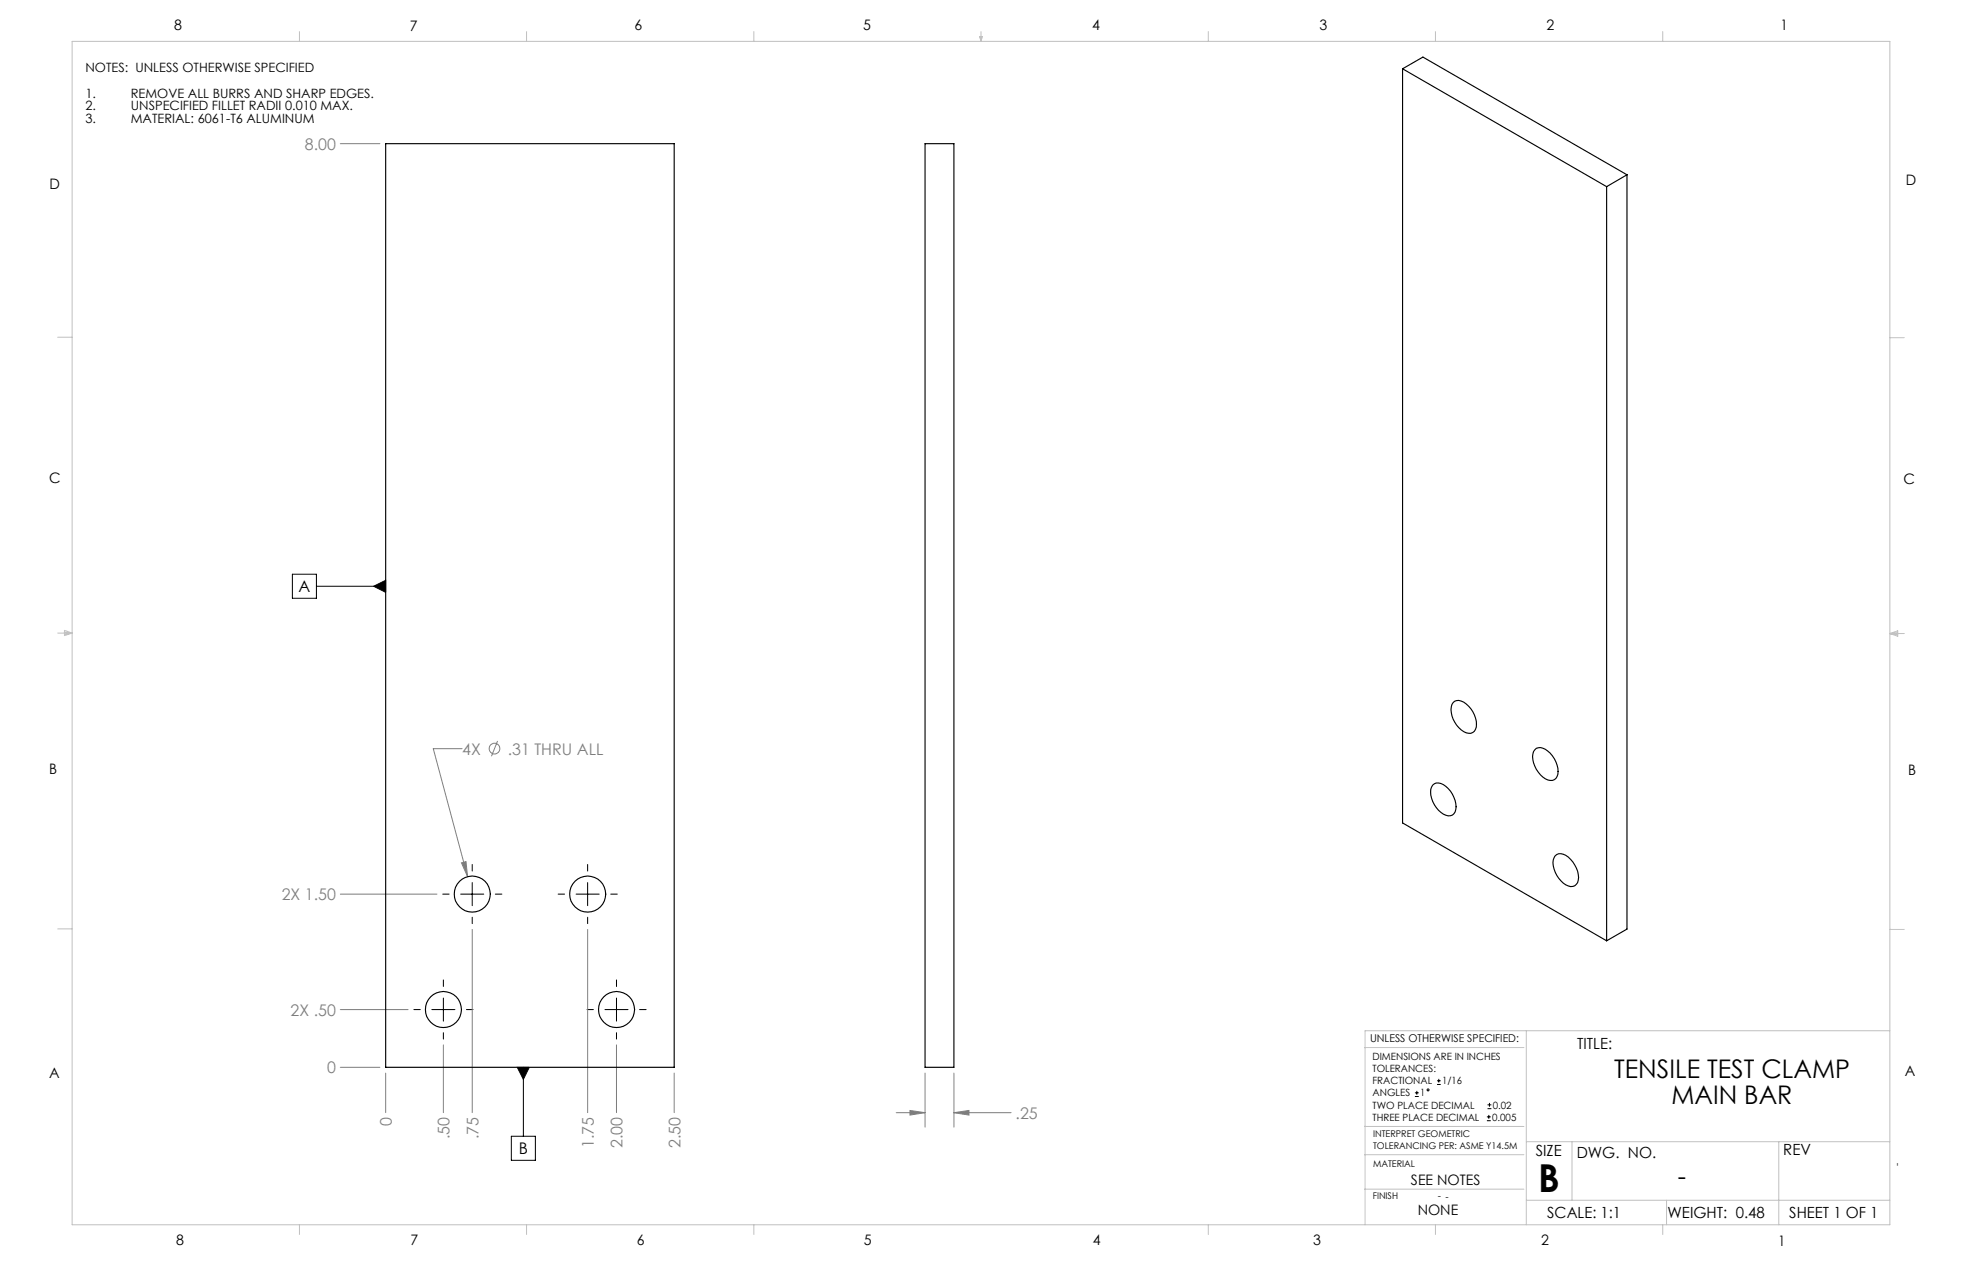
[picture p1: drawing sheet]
<svg xmlns="http://www.w3.org/2000/svg" width="432mm" height="279mm" viewBox="0 0 432 279" stroke-linecap="round" stroke-linejoin="round" font-family="sans-serif">
<g fill="none" stroke="#808080" stroke-width=".22">
<path d="M74.9 31.6h8.7M101.7 164.7h-6.3l7.5 28.2M109.5 163l-1.3 3.4M74.9 196.7h21.3M101.6 189.8l1-.3 .3 3.4zM103.9 204.5v40.3M129.3 204.5v40.3M74.9 234.8h8.7M74.9 222.1h14.9M84.9 236.1v8.7M97.6 229.9v14.9M135.7 229.9v14.9"/>
<path d="M148.4 236.1v8.7M203.6 236.1v11.9M209.9 236.1v11.9M197.2 244.8h6.4M200.3 244.3l3.3 .5-3.3 .5zM209.9 244.8l3.4-.5v1zM209.9 244.8h12.6"/>
<circle cx="108.8" cy="164.7" r="1.17"/>
</g>
<g fill="none" stroke="#000" stroke-width=".22">
<path d="M64.3 126.3h5.3v5.3h-5.3zM69.6 129h15.3M82.2 129l2.7-1.3v2.6zM97.4 196.7h1.4M101.4 196.7h5.1M103.9 190.2v1.4M103.9 194.2v5M109 196.7h1.5M122.8 196.7h1.4M126.8 196.7h5.1M129.3 190.2v1.4M129.3 194.2v5"/>
<path d="M134.4 196.7h1.5M97.6 215.6v1.4M97.6 219.6v5M103.9 201.8v1.4M129.3 201.8v1.4M135.7 215.6v1.4M135.7 219.6v5M91.1 222.1h1.4M95 222.1h5.1M97.6 227.2v1.4M102.7 222.1h1.4M113.8 234.8h2.7l-1.3 2.7z"/>
<path d="M115.2 234.8v15.2M129.2 222.1h1.4M133.1 222.1h5.1M135.7 227.2v1.4M140.8 222.1h1.4M311.8 240v.8M316.3 238.6h.8M316.3 237.8h.8M316.7 237.3v.9M112.5 250h5.3v5.3h-5.3zM311.4 241.2h.8M311.4 240.4h.8"/>
<path d="M327.2 246.6h.9M327.2 245.7h.9M327.4 243.9h.8M327.4 243.1h.8M327.7 245.3v.8M327.8 242.6v.9"/>
<circle cx="314.3" cy="239.8" r=".21"/>
</g>
<g fill="none" stroke="#c0c0c0" stroke-width=".22">
<path d="M15.9 9.1h400v260.4h-400zM65.9 6.9v2.2M115.9 6.9v2.2M165.9 6.9v2.2M215.6 8h.6l-.3 1.1zM215.7 8l.2 1.1M215.9 6.9v2.2M216 8l-.1 1.1M265.9 6.9v2.2M315.9 6.9v2.2M365.9 6.9v2.2M12.7 74.2h3.2"/>
<path d="M415.9 74.3h3.2M12.7 139.3h3.2M14.2 139.1l1.7 .2M14.2 138.7l1.7 .6-1.7 .5zM15.9 139.3l-1.7 .3M415.9 139.4h3.2M415.9 139.4l1.8-.6v1.2zM415.9 139.4l1.8 .3M417.7 139.2l-1.8 .2M12.7 204.4h3.2M415.9 204.5h3.2M300.3 230.5h35.1"/>
<path d="M335.9 226.8v42.7M415.9 226.8h-115.5v42.7M300.3 247.8h35.1M300.3 254h35.1M335.9 251.2h80M346 251.2v12.9M391.5 251.2v18.3M65.9 269.5v2.1M115.9 269.5v2.1M165.9 269.5v2.1M265.9 269.5v2.1M300.3 261.6h35.1"/>
<path d="M315.9 269.5v2.1M335.9 264.1h80M365.9 269.5v2.1M366.8 264.1v5.4"/>
</g>
<path d="M82.2 129l2.7 1.3v-2.6zM113.8 234.8l1.4 2.7 1.3-2.7z" fill="#000"/>
<path d="M101.6 189.8l1.3 3.1-.3-3.4zM200.3 244.3l3.3 .5-3.3 .5zM209.9 244.8l3.4-.5v1z" fill="#808080"/>
<g fill="none" stroke="#000" stroke-width=".25">
<path d="M308.7 15.1l44.9 26M308.7 15.1l4.5-2.5 44.9 25.9M308.7 15.1v165.9l44.9 26M84.9 31.6h63.5v203.2h-63.5zM203.6 31.6h6.3v203.2h-6.3zM358.1 38.5l-4.5 2.6M358.1 38.5v165.9l-4.5 2.6M353.6 41.1v165.9M319.8 154.6a1.99 1.99 0 0 1 2.9 .3 5.5 5.5 0 0 1 2 5.5 1.63 1.63 0 0 1-2.5 .6 5.6 5.6 0 0 1-2.7-6zM315.3 172.7a2.08 2.08 0 0 1 2.9 .3 5.7 5.7 0 0 1 2.1 5.6 1.68 1.68 0 0 1-2.7 .5 5.6 5.6 0 0 1-2.5-6zM338.1 164.6a2.8 2.8 0 0 1 3.1 1.1 5.4 5.4 0 0 1 1.5 5.1 1.63 1.63 0 0 1-2.6 .5 5.7 5.7 0 0 1-2.6-6zM342.3 188.3a2.08 2.08 0 0 1 2.9 .3 5.7 5.7 0 0 1 2 5.6 1.7 1.7 0 0 1-2.6 .5 6 6 0 0 1-2.8-5.5z"/>
<circle cx="103.9" cy="196.7" r="4"/>
<circle cx="129.3" cy="196.7" r="4"/>
<circle cx="97.6" cy="222.1" r="4"/>
<circle cx="135.7" cy="222.1" r="4"/>
</g>
<text font-size="8.5" x="338.6" y="262.3">B</text>
<g font-size="5.6">
<text x="355.2" y="237.2">TENSILE TEST CLAMP</text>
<text x="367.9" y="242.9">MAIN BAR</text>
<text x="369.3" y="260.7">-</text>
</g>
<g font-size="3.5" fill="#808080">
<text x="67.1" y="32.9">8.00</text>
<text x="101.7" y="166">4X</text>
<text x="111.8" y="166">.31 THRU ALL</text>
<text x="62" y="198">2X 1.50</text>
<text x="64" y="223.4">2X .50</text>
<text x="72" y="236.1">0</text>
<text x="86.2" y="247.7" transform="rotate(-90 86.2 247.7)">0</text>
<text x="98.9" y="250.6" transform="rotate(-90 98.9 250.6)">.50</text>
<text x="105.3" y="250.6" transform="rotate(-90 105.3 250.6)">.75</text>
<text x="223.5" y="246.1">.25</text>
<text x="130.7" y="252.6" transform="rotate(-90 130.7 252.6)">1.75</text>
<text x="137" y="252.6" transform="rotate(-90 137 252.6)">2.00</text>
<text x="149.7" y="252.6" transform="rotate(-90 149.7 252.6)">2.50</text>
</g>
<g font-size="3.5">
<text x="65.7" y="130.3">A</text>
<text x="114.2" y="253.9">B</text>
</g>
<g font-size="3.4">
<text x="347.1" y="230.8">TITLE:</text>
<text x="338" y="254.3">SIZE</text>
<text x="347" y="254.7">DWG. NO.</text>
<text x="392.5" y="254.2">REV</text>
<text x="340.5" y="268">SCALE: 1:1</text>
<text x="367" y="268">WEIGHT: 0.48</text>
<text x="393.8" y="267.9">SHEET 1 OF 1</text>
</g>
<g font-size="3.2">
<text x="38.3" y="6.7">8</text>
<text x="90.2" y="6.7">7</text>
<text x="139.7" y="6.5">6</text>
<text x="190" y="6.5">5</text>
<text x="240.4" y="6.6">4</text>
<text x="290.4" y="6.7">3</text>
<text x="340.4" y="6.5">2</text>
<text x="391.9" y="6.7">1</text>
<text x="10.9" y="41.6">D</text>
<text x="419.4" y="40.7">D</text>
<text x="10.9" y="106.3">C</text>
<text x="418.9" y="106.4">C</text>
<text x="10.8" y="170.2">B</text>
<text x="420" y="170.6">B</text>
<text x="10.8" y="237.2">A</text>
<text x="419.2" y="236.8">A</text>
<text x="310.5" y="260.7">SEE NOTES</text>
<text x="312" y="267.3">NONE</text>
<text x="38.8" y="273.8">8</text>
<text x="90.4" y="273.8">7</text>
<text x="140.2" y="273.8">6</text>
<text x="190.1" y="273.9">5</text>
<text x="240.5" y="273.8">4</text>
<text x="289" y="273.9">3</text>
<text x="339.1" y="273.8">2</text>
<text x="391.4" y="274.1">1</text>
</g>
<g font-size="2.8">
<text x="18.8" y="15.8">NOTES: UNLESS OTHERWISE SPECIFIED</text>
<text x="18.8" y="21.5">1.</text>
<text x="28.8" y="21.5">REMOVE ALL BURRS AND SHARP EDGES.</text>
<text x="18.8" y="24.3">2.</text>
<text x="18.8" y="27.1">3.</text>
<text x="28.8" y="24.3">UNSPECIFIED FILLET RADII 0.010 MAX.</text>
<text x="28.8" y="27.1">MATERIAL: 6061-T6 ALUMINUM</text>
</g>
<text font-size="2.4" x="301.5" y="229.2">UNLESS OTHERWISE SPECIFIED:</text>
<g font-size="2.2">
<text x="302.1" y="233.3">DIMENSIONS ARE IN INCHES</text>
<text x="302.1" y="235.9">TOLERANCES:</text>
<text x="302.1" y="238.6">FRACTIONAL</text>
<text x="317.4" y="238.6">1/16</text>
<text x="302.1" y="241.2">ANGLES</text>
<text x="302.1" y="243.9">TWO PLACE DECIMAL</text>
<text x="312.5" y="241.2">1</text>
<text x="328.5" y="243.9">0.02</text>
<text x="302.1" y="246.5">THREE PLACE DECIMAL</text>
<text x="328.4" y="246.5">0.005</text>
</g>
<g font-size="2.1">
<text x="418.2" y="256.5" transform="rotate(-90 418.2 256.5)">-</text>
<text x="316.5" y="263.8">- -</text>
</g>
<g font-size="2">
<text x="302.2" y="250.2">INTERPRET GEOMETRIC</text>
<text x="302.2" y="252.7">TOLERANCING PER: ASME Y14.5M</text>
<text x="302.2" y="256.7">MATERIAL</text>
<text x="302.1" y="263.9">FINISH</text>
</g>
</svg>
